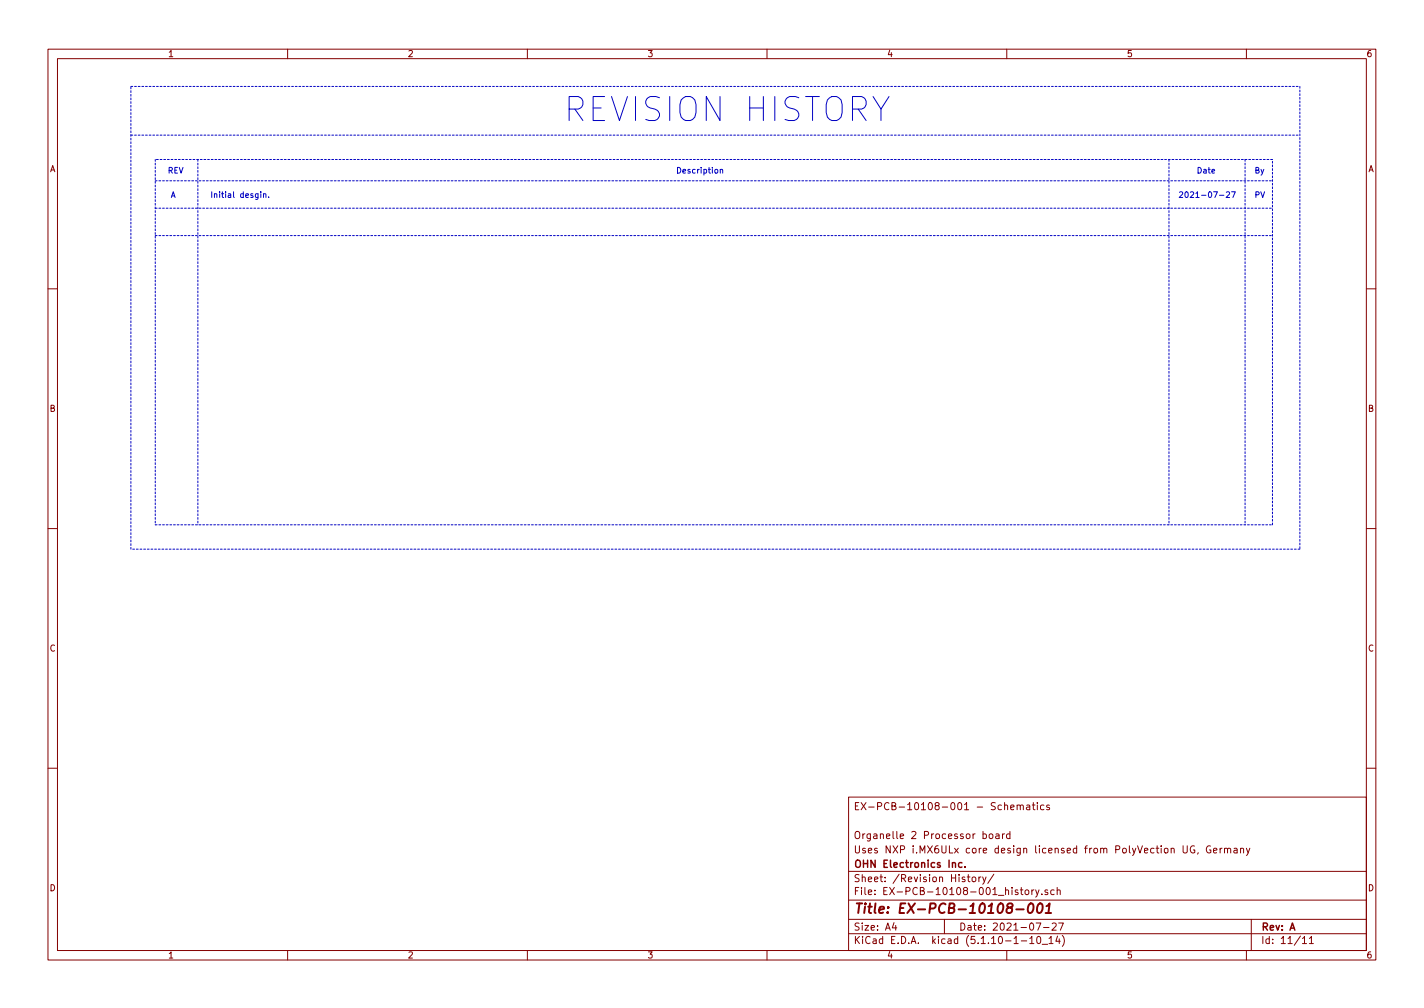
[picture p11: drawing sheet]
<svg xmlns="http://www.w3.org/2000/svg" width="297mm" height="210mm" viewBox="0 0 297 210" stroke-linecap="round" stroke-linejoin="round" font-family="sans-serif">
<g fill="none" stroke="#840000" stroke-width=".21">
<path d="M10 10.3h277v189.9h-277zM12 12.2h273v186.1h-273zM60 10.3v1.9M110 10.3v1.9M160 10.3v1.9M210 10.3v1.9M260 10.3v1.9M10 60.2h2M285 60.2h2M10 110.3h2M285 110.3h2M10 160.2h2"/>
<path d="M177 166.3h108v32h-108zM205.1 174l.4-.1 .3 .3-.1 .6-.2 .1-.4-.1M206.4 174.1l.2-.2 .4 .2v.7l-.2 .1-.4-.1zM207.7 174h.6l.1 .9M208.4 174.3l-.5 .1-.2 .2 .2 .3 .5-.1M209.1 173.9v1M209.5 173.9l-.4 .3M209.5 168l.3-.1 .3 .1 .1 .9M210.7 174l-.4-.1-.3 .3v.6l.3 .1 .4-.1M210.7 173.4v1.5M210.8 168.4l.7-.1v-.3l-.5-.1-.2 .2 .1 .7h.6M212.2 168l.2-.1 .4 .1v.9"/>
<path d="M212.2 167.9v1M212.8 168.1l.2-.2 .4 .1 .1 .9M214.2 168h.6v.9M214.8 168.3h-.5l-.2 .2 .2 .4 .5-.1M215.3 167.9h.6M215.5 167.4v1.3l.4 .2M216.4 167.4v.2M216.4 167.9v1M217.8 168l-.5-.1-.3 .3 .1 .6 .2 .1 .5-.1M218.9 168l-.4-.1-.2 .2 .1 .2 .5 .2v.3h-.6M246.8 176.4v1.2l.3 .3h.3l.2-.3v-1.2M249.1 176.5a.69 .69 0 0 0-.8 .7 .69 .69 0 0 0 .9 .6v-.5h-.3"/>
<path d="M249.9 177.8l-.1 .3M252.5 176.5a.69 .69 0 0 0-.9 .7 .69 .69 0 0 0 1 .6v-.5h-.3M253.1 177.4l.7-.1v-.3l-.4-.1-.3 .2 .1 .7h.6M254.5 176.9v1M254.9 176.9l-.4 .3M255.4 177.1l.2-.2 .4 .1 .1 .9M255.4 176.9v1M256.1 177.1l.2-.2 .3 .1 .1 .9M257.4 177h.6l.1 .9M258.1 177.3l-.5 .1-.2 .2 .2 .3 .5-.1M258.8 177.1l.2-.2 .4 .1v.9M258.8 176.9v1"/>
<path d="M260 176.9l.3 1M260.7 176.9l-.5 1.4-.2 .1M285 160.2h2M60 198.3v1.9M110 198.3v1.9M160 198.3v1.9M177 194.8h108M177 191.8h108M177 187.8h108M177 181.8h108M186.5 192.5l-.4 1h1M186.8 193v1"/>
<path d="M197 191.8v3M201.8 182.9h.5M202 182.4v1.3l.3 .2M202.8 183.1l.2-.2 .5 .2v.7l-.2 .1-.5-.1zM204.2 182.9v1M204.6 182.9l-.4 .3M205 182.9l.3 1M205.7 182.9l-.5 1.4-.2 .1M207.3 182.3l-1.3 2M210 198.3v1.9M212.8 185.6h.6M213 185.1v1.3l.4 .2"/>
<path d="M213 196.3h1.2M213.9 185.7l.2-.1 .4 .1v.8l-.2 .1-.4-.1zM214.8 195.8l.4-.5v1.5M214.8 196.8h.9M215.2 185.6v1M215.7 185.6l-.5 .3M216 185.6l.4 1M216.1 192.5h1l-.6 1.5M216.4 195.5l.3-.2a.86 .86 0 0 1-.1 1.5l-.2-.1-.1-.4zM216.7 185.6l-.4 1.4-.3 .1M217.3 186.5v.1M217.4 197h1.1"/>
<path d="M217.7 193.5h1.1M218.5 185.7l-.3-.1-.2 .2v.2l.5 .2v.3h-.5M218.8 195.8l.5-.5v1.5M218.8 196.8h.9M219.5 192.7l.5-.2 .3 .2v.3l-.9 1h.9M219.9 185.7l-.4-.1-.3 .3 .1 .6h.6M220.5 185.7l.3-.1 .3 .1 .1 .9M220.5 185.1v1.5M220.6 195.2l-.4 1.1h1M220.8 192.5h1l-.6 1.5M221 195.8v1M221.6 195.1a1.71 1.71 0 0 1 0 2.3"/>
<path d="M260 198.3v1.9M261 191.8v6.5M271.7 195.8l.4-.5v1.5M271.7 196.8h.8M273.1 195.8l.5-.5v1.5M273.1 196.8h.9"/>
</g>
<path d="M210.4 189.3l-.3-.4 .4-.5 .6 .1 .1 .4a.69 .69 0 0 1-.8 .4 .7 .7 0 0 0-.4 1 .65 .65 0 0 0 .9 0 .65 .65 0 0 0 .1-.9l-.2-.1M212 189.7h1.5M214.8 188.5a.44 .44 0 0 1 .5 0 .44 .44 0 0 1 .2 .3 1.15 1.15 0 0 1-.7 1.6 1.3 1.3 0 0 1 0-1.9zM216.6 188.6l.1-.1a.43 .43 0 0 1 .5 0 .43 .43 0 0 1 .2 .3 1.15 1.15 0 0 1-.7 1.6l-.2-.1a1.55 1.55 0 0 1 .1-1.7zM218.1 190.4h1.2M218.3 189l.6-.6-.2 2" fill="none" stroke="#840000" stroke-width=".41"/>
<path d="M198.7 180.1l.2-.2 .3 .1 .1 .9M200.7 180l-.5-.1-.3 .3 .1 .6 .2 .1 .5-.1M201.3 180.8v.1" fill="none" stroke="#840000" stroke-width=".3"/>
<g fill="none" stroke="#0000c2" stroke-width=".21" stroke-dasharray=".4 .4">
<path d="M27.3 18h243.8M271.1 18v96.5M27.3 28.2h243.8M32.4 33.3v76.2M32.4 37.7h233M41.3 33.3v76.2M243.8 33.3v76.2M259.7 33.3v76.2M265.4 33.3h-233M32.4 43.4h233M32.4 49.1h233M27.3 114.5v-96.5"/>
<path d="M32.4 109.5h233M265.4 109.5v-76.2M271.1 114.5h-243.8"/>
</g>
<path d="M54.4 40v.1M150.2 35.4h.5v.7M150.2 35.3v.8M256.9 40h.8l-.5 1.2M54.4 40.4v.8M55 40.5h.4l.1 .7M55 40.4v.8M56 41.1v.1M254.4 40.7h.9M255.8 40.1l.5-.1 .2 .4-.7 .8h.7" fill="none" stroke="#0000c2" stroke-width=".21"/>
<text font-size="7" fill="#0000c2" x="117.5" y="25.4">REVISION HISTORY</text>
<text font-size="2.8" fill="#840000" x="178" y="190.5">Title: EX-PCB-10108-001</text>
<g font-size="2.1" fill="#840000">
<text x="178" y="169">EX-PCB-10108-001 - Schematics</text>
<text x="178" y="178">Uses NXP i.MX6ULx core design licensed from PolyVection UG, Germany</text>
<text x="178" y="175">Organelle 2 Processor board</text>
<text x="178" y="184">Sheet: /Revision History/</text>
<text x="178" y="181">OHN Electronics Inc.</text>
<text x="178" y="186.7">File: EX-PCB-10108-001_history.sch</text>
<text x="178" y="196.9">KiCad E.D.A. kicad (5.1.10-1-10_14)</text>
<text x="178" y="194.1">Size: A4</text>
<text x="200" y="194.1">Date: 2021-07-27</text>
<text x="263" y="194.1">Rev: A</text>
<text x="263" y="196.9">Id: 11/11</text>
</g>
<g font-size="1.8" fill="#840000">
<text x="35" y="11.9">1</text>
<text x="85" y="11.9">2</text>
<text x="135" y="11.9">3</text>
<text x="185" y="11.9">4</text>
<text x="235" y="11.9">5</text>
<text x="285" y="11.9">6</text>
<text x="10.4" y="35.9">A</text>
<text x="285.4" y="35.9">A</text>
<text x="10.4" y="85.9">B</text>
<text x="285.4" y="85.9">B</text>
<text x="10.4" y="135.9">C</text>
<text x="285.4" y="135.9">C</text>
<text x="10.4" y="185.9">D</text>
<text x="285.4" y="185.9">D</text>
<text x="35" y="199.9">1</text>
<text x="85" y="199.9">2</text>
<text x="135" y="199.9">3</text>
<text x="185" y="199.9">4</text>
<text x="235" y="199.9">5</text>
<text x="285" y="199.9">6</text>
</g>
<g font-size="1.7" fill="#0000c2">
<text x="34.9" y="36.2">REV</text>
<text x="35.6" y="41.3">A</text>
<text x="43.8" y="41.3">Initial desgin.</text>
<text x="141" y="36.2">Description</text>
<text x="245.7" y="41.3">2021-07-27</text>
<text x="249.6" y="36.2">Date</text>
<text x="261.6" y="36.2">By</text>
<text x="261.6" y="41.3">PV</text>
</g>
</svg>
